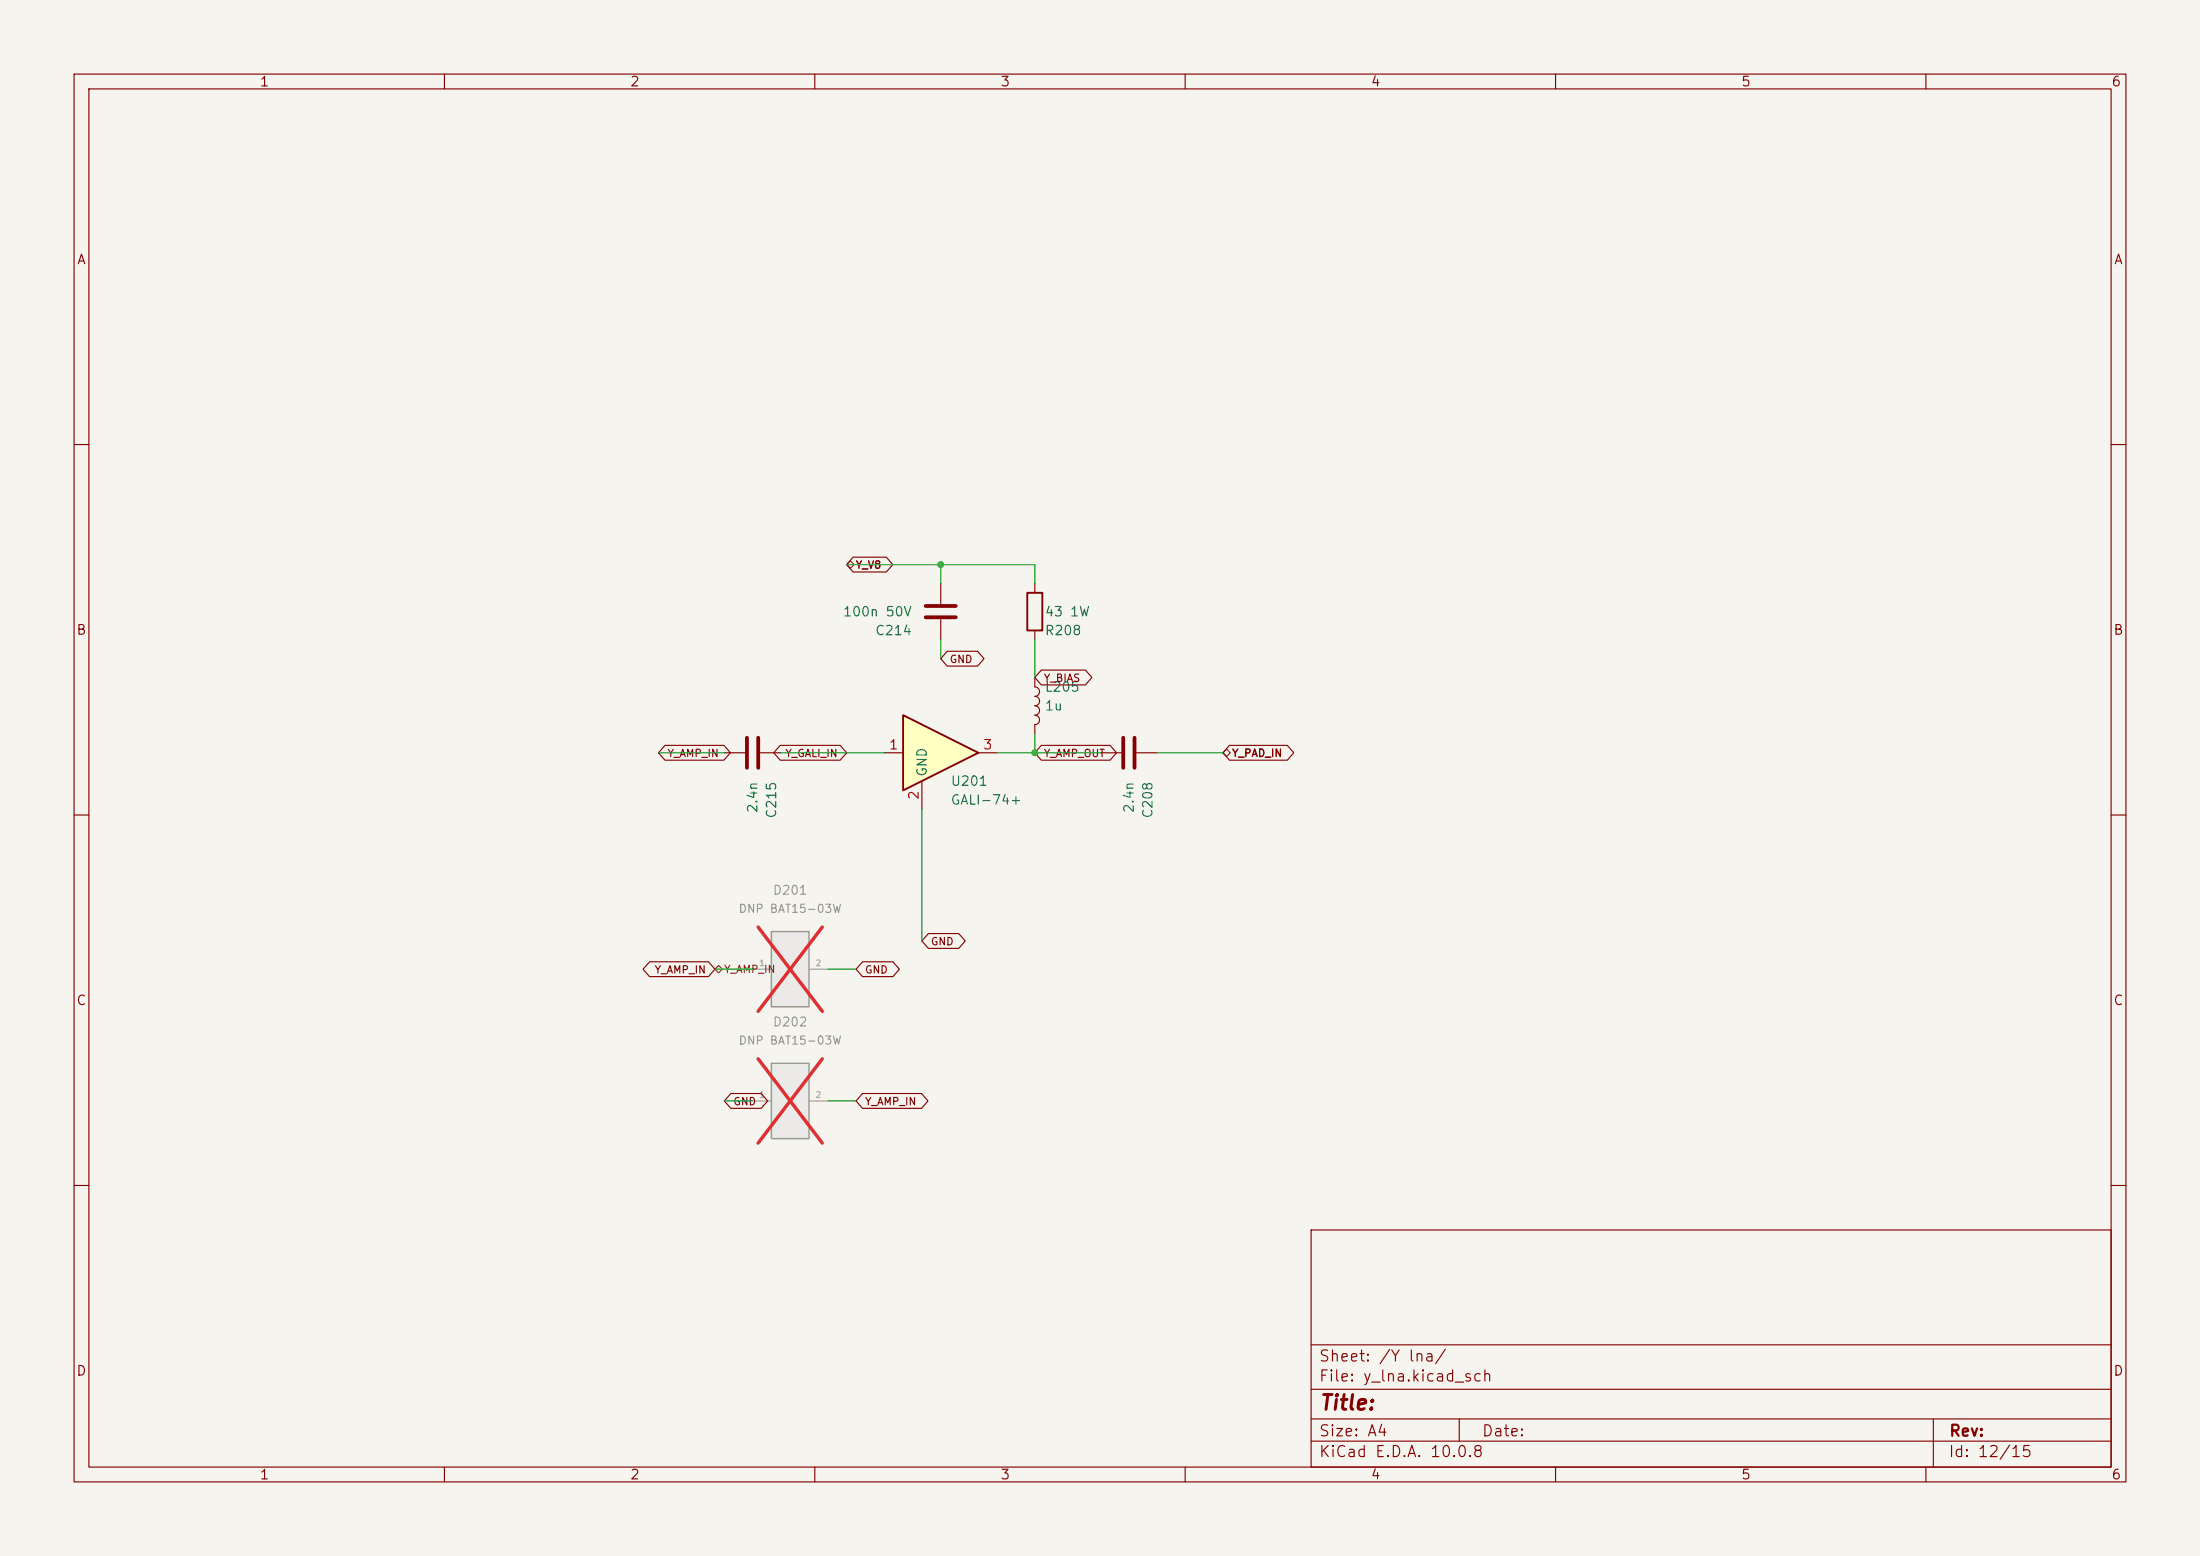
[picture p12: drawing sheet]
(kicad_sch
(version 20260306)
(generator "eeschema")
(paper "A4")
(lib_symbols (symbol "review:U201" (exclude_from_sim no) (in_bom yes) (on_board yes) (in_pos_files yes) (duplicate_pin_numbers_are_jumpers no) (property "Reference" "U" (at -1.27 7.62 0) (show_name no) (do_not_autoplace no) (effects (font (size 1.27 1.27)))) (property "Value" "GALI-74" (at 2.54 5.08 0) (show_name no) (do_not_autoplace no) (effects (font (size 1.27 1.27)))) (property "Footprint" "Package_TO_SOT_SMD:SOT-89-3" (at 1.27 10.16 0) (show_name no) (do_not_autoplace no) (hide yes) (effects (font (size 1.27 1.27)))) (property "Datasheet" "https://www.minicircuits.com/pdfs/GALI-74+.pdf" (at 0 0 0) (show_name no) (do_not_autoplace no) (hide yes) (effects (font (size 1.27 1.27)))) (property "Description" "DC-1000MHz +21.8dB Low Noise Amplifier, SOT-89" (at 0 0 0) (show_name no) (do_not_autoplace no) (hide yes) (effects (font (size 1.27 1.27)))) (property "ki_keywords" "RF amplifier" (at 0 0 0) (show_name no) (do_not_autoplace no) (hide yes) (effects (font (size 1.27 1.27)))) (property "ki_fp_filters" "SOT?89*" (at 0 0 0) (show_name no) (do_not_autoplace no) (hide yes) (effects (font (size 1.27 1.27)))) (symbol "U201_0_1" (polyline (pts (xy 5.08 0) (xy -5.08 5.08) (xy -5.08 -5.08) (xy 5.08 0)) (stroke (width 0.254) (type default)) (fill (type background)))) (symbol "U201_1_1" (pin input line (at -7.62 0 0) (length 2.54) (name "" (effects (font (size 1.27 1.27)))) (number "1" (effects (font (size 1.27 1.27))))) (pin power_in line (at -2.54 -7.62 90) (length 3.81) (name "GND" (effects (font (size 1.27 1.27)))) (number "2" (effects (font (size 1.27 1.27))))) (pin output line (at 7.62 0 180) (length 2.54) (name "" (effects (font (size 1.27 1.27)))) (number "3" (effects (font (size 1.27 1.27)))))) (embedded_fonts no)) (symbol "review:R208" (pin_numbers (hide yes)) (pin_names (offset 0)) (exclude_from_sim no) (in_bom yes) (on_board yes) (in_pos_files yes) (duplicate_pin_numbers_are_jumpers no) (property "Reference" "R" (at 2.032 0 90) (show_name no) (do_not_autoplace no) (effects (font (size 1.27 1.27)))) (property "Value" "R" (at 0 0 90) (show_name no) (do_not_autoplace no) (effects (font (size 1.27 1.27)))) (property "Footprint" "" (at -1.778 0 90) (show_name no) (do_not_autoplace no) (hide yes) (effects (font (size 1.27 1.27)))) (property "Datasheet" "" (at 0 0 0) (show_name no) (do_not_autoplace no) (hide yes) (effects (font (size 1.27 1.27)))) (property "Description" "Resistor" (at 0 0 0) (show_name no) (do_not_autoplace no) (hide yes) (effects (font (size 1.27 1.27)))) (property "ki_keywords" "R res resistor" (at 0 0 0) (show_name no) (do_not_autoplace no) (hide yes) (effects (font (size 1.27 1.27)))) (property "ki_fp_filters" "R_*" (at 0 0 0) (show_name no) (do_not_autoplace no) (hide yes) (effects (font (size 1.27 1.27)))) (symbol "R208_0_1" (rectangle (start -1.016 -2.54) (end 1.016 2.54) (stroke (width 0.254) (type default)) (fill (type none)))) (symbol "R208_1_1" (pin passive line (at 0 3.81 270) (length 1.27) (name "" (effects (font (size 1.27 1.27)))) (number "2" (effects (font (size 1.27 1.27))))) (pin passive line (at 0 -3.81 90) (length 1.27) (name "" (effects (font (size 1.27 1.27)))) (number "1" (effects (font (size 1.27 1.27)))))) (embedded_fonts no)) (symbol "review:L205" (pin_numbers (hide yes)) (pin_names (offset 1.016) (hide yes)) (exclude_from_sim no) (in_bom yes) (on_board yes) (in_pos_files yes) (duplicate_pin_numbers_are_jumpers no) (property "Reference" "L" (at -1.27 0 90) (show_name no) (do_not_autoplace no) (effects (font (size 1.27 1.27)))) (property "Value" "L" (at 1.905 0 90) (show_name no) (do_not_autoplace no) (effects (font (size 1.27 1.27)))) (property "Footprint" "" (at 0 0 0) (show_name no) (do_not_autoplace no) (hide yes) (effects (font (size 1.27 1.27)))) (property "Datasheet" "" (at 0 0 0) (show_name no) (do_not_autoplace no) (hide yes) (effects (font (size 1.27 1.27)))) (property "Description" "Inductor" (at 0 0 0) (show_name no) (do_not_autoplace no) (hide yes) (effects (font (size 1.27 1.27)))) (property "ki_keywords" "inductor choke coil reactor magnetic" (at 0 0 0) (show_name no) (do_not_autoplace no) (hide yes) (effects (font (size 1.27 1.27)))) (property "ki_fp_filters" "Choke_* *Coil* Inductor_* L_*" (at 0 0 0) (show_name no) (do_not_autoplace no) (hide yes) (effects (font (size 1.27 1.27)))) (symbol "L205_0_1" (arc (start 0 2.54) (mid 0.6323 1.905) (end 0 1.27) (stroke (width 0) (type default)) (fill (type none))) (arc (start 0 1.27) (mid 0.6323 0.635) (end 0 0) (stroke (width 0) (type default)) (fill (type none))) (arc (start 0 0) (mid 0.6323 -0.635) (end 0 -1.27) (stroke (width 0) (type default)) (fill (type none))) (arc (start 0 -1.27) (mid 0.6323 -1.905) (end 0 -2.54) (stroke (width 0) (type default)) (fill (type none)))) (symbol "L205_1_1" (pin passive line (at 0 3.81 270) (length 1.27) (name "1" (effects (font (size 1.27 1.27)))) (number "1" (effects (font (size 1.27 1.27))))) (pin passive line (at 0 -3.81 90) (length 1.27) (name "2" (effects (font (size 1.27 1.27)))) (number "2" (effects (font (size 1.27 1.27)))))) (embedded_fonts no)) (symbol "review:C208" (pin_numbers (hide yes)) (pin_names (offset 0.254)) (exclude_from_sim no) (in_bom yes) (on_board yes) (in_pos_files yes) (duplicate_pin_numbers_are_jumpers no) (property "Reference" "C" (at 0.635 2.54 0) (show_name no) (do_not_autoplace no) (effects (font (size 1.27 1.27)) (justify left))) (property "Value" "C" (at 0.635 -2.54 0) (show_name no) (do_not_autoplace no) (effects (font (size 1.27 1.27)) (justify left))) (property "Footprint" "" (at 0.9652 -3.81 0) (show_name no) (do_not_autoplace no) (hide yes) (effects (font (size 1.27 1.27)))) (property "Datasheet" "" (at 0 0 0) (show_name no) (do_not_autoplace no) (hide yes) (effects (font (size 1.27 1.27)))) (property "Description" "Unpolarized capacitor" (at 0 0 0) (show_name no) (do_not_autoplace no) (hide yes) (effects (font (size 1.27 1.27)))) (property "ki_keywords" "cap capacitor" (at 0 0 0) (show_name no) (do_not_autoplace no) (hide yes) (effects (font (size 1.27 1.27)))) (property "ki_fp_filters" "C_*" (at 0 0 0) (show_name no) (do_not_autoplace no) (hide yes) (effects (font (size 1.27 1.27)))) (symbol "C208_0_1" (polyline (pts (xy -2.032 0.762) (xy 2.032 0.762)) (stroke (width 0.508) (type default)) (fill (type none))) (polyline (pts (xy -2.032 -0.762) (xy 2.032 -0.762)) (stroke (width 0.508) (type default)) (fill (type none)))) (symbol "C208_1_1" (pin passive line (at 0 3.81 270) (length 2.794) (name "" (effects (font (size 1.27 1.27)))) (number "2" (effects (font (size 1.27 1.27))))) (pin passive line (at 0 -3.81 90) (length 2.794) (name "" (effects (font (size 1.27 1.27)))) (number "1" (effects (font (size 1.27 1.27)))))) (embedded_fonts no)) (symbol "review:D201" (pin_names (offset 0.5)) (exclude_from_sim no) (in_bom yes) (on_board yes) (in_pos_files yes) (duplicate_pin_numbers_are_jumpers no) (property "Reference" "D" (at 0 10.16 0) (show_name no) (do_not_autoplace no) (effects (font (size 1 1)))) (property "Value" "DNP BAT15-03W" (at 0 7.62 0) (show_name no) (do_not_autoplace no) (effects (font (size 1 1)))) (property "Footprint" "metantenna:SOD323" (at 0 0 0) (show_name no) (do_not_autoplace no) (hide yes) (effects (font (size 1 1)))) (property "Datasheet" "" (at 0 0 0) (show_name no) (do_not_autoplace no) (hide yes) (effects (font (size 1.27 1.27)))) (property "Description" "" (at 0 0 0) (show_name no) (do_not_autoplace no) (hide yes) (effects (font (size 1.27 1.27)))) (symbol "D201_0_1" (rectangle (start -2.54 -5.08) (end 2.54 5.08) (stroke (width 0.2) (type default)) (fill (type background)))) (symbol "D201_1_1" (pin passive line (at -5.08 0 0) (length 2.54) (name "" (effects (font (size 0.8 0.8)))) (number "1" (effects (font (size 0.8 0.8))))) (pin passive line (at 5.08 0 180) (length 2.54) (name "" (effects (font (size 0.8 0.8)))) (number "2" (effects (font (size 0.8 0.8)))))) (embedded_fonts no)) (symbol "review:C214" (pin_numbers (hide yes)) (pin_names (offset 0.254)) (exclude_from_sim no) (in_bom yes) (on_board yes) (in_pos_files yes) (duplicate_pin_numbers_are_jumpers no) (property "Reference" "C" (at 0.635 2.54 0) (show_name no) (do_not_autoplace no) (effects (font (size 1.27 1.27)) (justify left))) (property "Value" "C" (at 0.635 -2.54 0) (show_name no) (do_not_autoplace no) (effects (font (size 1.27 1.27)) (justify left))) (property "Footprint" "" (at 0.9652 -3.81 0) (show_name no) (do_not_autoplace no) (hide yes) (effects (font (size 1.27 1.27)))) (property "Datasheet" "" (at 0 0 0) (show_name no) (do_not_autoplace no) (hide yes) (effects (font (size 1.27 1.27)))) (property "Description" "Unpolarized capacitor" (at 0 0 0) (show_name no) (do_not_autoplace no) (hide yes) (effects (font (size 1.27 1.27)))) (property "ki_keywords" "cap capacitor" (at 0 0 0) (show_name no) (do_not_autoplace no) (hide yes) (effects (font (size 1.27 1.27)))) (property "ki_fp_filters" "C_*" (at 0 0 0) (show_name no) (do_not_autoplace no) (hide yes) (effects (font (size 1.27 1.27)))) (symbol "C214_0_1" (polyline (pts (xy -2.032 0.762) (xy 2.032 0.762)) (stroke (width 0.508) (type default)) (fill (type none))) (polyline (pts (xy -2.032 -0.762) (xy 2.032 -0.762)) (stroke (width 0.508) (type default)) (fill (type none)))) (symbol "C214_1_1" (pin passive line (at 0 3.81 270) (length 2.794) (name "" (effects (font (size 1.27 1.27)))) (number "2" (effects (font (size 1.27 1.27))))) (pin passive line (at 0 -3.81 90) (length 2.794) (name "" (effects (font (size 1.27 1.27)))) (number "1" (effects (font (size 1.27 1.27)))))) (embedded_fonts no)) (symbol "review:D202" (pin_names (offset 0.5)) (exclude_from_sim no) (in_bom yes) (on_board yes) (in_pos_files yes) (duplicate_pin_numbers_are_jumpers no) (property "Reference" "D" (at 0 10.16 0) (show_name no) (do_not_autoplace no) (effects (font (size 1 1)))) (property "Value" "DNP BAT15-03W" (at 0 7.62 0) (show_name no) (do_not_autoplace no) (effects (font (size 1 1)))) (property "Footprint" "metantenna:SOD323" (at 0 0 0) (show_name no) (do_not_autoplace no) (hide yes) (effects (font (size 1 1)))) (property "Datasheet" "" (at 0 0 0) (show_name no) (do_not_autoplace no) (hide yes) (effects (font (size 1.27 1.27)))) (property "Description" "" (at 0 0 0) (show_name no) (do_not_autoplace no) (hide yes) (effects (font (size 1.27 1.27)))) (symbol "D202_0_1" (rectangle (start -2.54 -5.08) (end 2.54 5.08) (stroke (width 0.2) (type default)) (fill (type background)))) (symbol "D202_1_1" (pin passive line (at -5.08 0 0) (length 2.54) (name "" (effects (font (size 0.8 0.8)))) (number "1" (effects (font (size 0.8 0.8))))) (pin passive line (at 5.08 0 180) (length 2.54) (name "" (effects (font (size 0.8 0.8)))) (number "2" (effects (font (size 0.8 0.8)))))) (embedded_fonts no)) (symbol "review:C215" (pin_numbers (hide yes)) (pin_names (offset 0.254)) (exclude_from_sim no) (in_bom yes) (on_board yes) (in_pos_files yes) (duplicate_pin_numbers_are_jumpers no) (property "Reference" "C" (at 0.635 2.54 0) (show_name no) (do_not_autoplace no) (effects (font (size 1.27 1.27)) (justify left))) (property "Value" "C" (at 0.635 -2.54 0) (show_name no) (do_not_autoplace no) (effects (font (size 1.27 1.27)) (justify left))) (property "Footprint" "" (at 0.9652 -3.81 0) (show_name no) (do_not_autoplace no) (hide yes) (effects (font (size 1.27 1.27)))) (property "Datasheet" "" (at 0 0 0) (show_name no) (do_not_autoplace no) (hide yes) (effects (font (size 1.27 1.27)))) (property "Description" "Unpolarized capacitor" (at 0 0 0) (show_name no) (do_not_autoplace no) (hide yes) (effects (font (size 1.27 1.27)))) (property "ki_keywords" "cap capacitor" (at 0 0 0) (show_name no) (do_not_autoplace no) (hide yes) (effects (font (size 1.27 1.27)))) (property "ki_fp_filters" "C_*" (at 0 0 0) (show_name no) (do_not_autoplace no) (hide yes) (effects (font (size 1.27 1.27)))) (symbol "C215_0_1" (polyline (pts (xy -2.032 0.762) (xy 2.032 0.762)) (stroke (width 0.508) (type default)) (fill (type none))) (polyline (pts (xy -2.032 -0.762) (xy 2.032 -0.762)) (stroke (width 0.508) (type default)) (fill (type none)))) (symbol "C215_1_1" (pin passive line (at 0 3.81 270) (length 2.794) (name "" (effects (font (size 1.27 1.27)))) (number "2" (effects (font (size 1.27 1.27))))) (pin passive line (at 0 -3.81 90) (length 2.794) (name "" (effects (font (size 1.27 1.27)))) (number "1" (effects (font (size 1.27 1.27)))))) (embedded_fonts no)))
(symbol (lib_id "review:U201") (at 127 101.6 0) (unit 1) (body_style 1) (exclude_from_sim no) (in_bom yes) (on_board yes) (in_pos_files yes) (dnp no) (property "Reference" "U201" (at 128.27 105.41 0) (show_name no) (do_not_autoplace no) (effects (font (size 1.27 1.27)) (justify left))) (property "Value" "GALI-74+" (at 128.27 107.95 0) (show_name no) (do_not_autoplace no) (effects (font (size 1.27 1.27)) (justify left))) (property "Footprint" "metantenna:SOT89" (at 128.27 91.44 0) (hide yes) (show_name no) (do_not_autoplace no) (effects (font (size 1.27 1.27)))) (property "Datasheet" "https://www.minicircuits.com/pdfs/GALI-74+.pdf" (at 127 101.6 0) (hide yes) (show_name no) (do_not_autoplace no) (effects (font (size 1.27 1.27)))) (property "Description" "DC-1000MHz +21.8dB Low Noise Amplifier, SOT-89" (at 127 101.6 0) (hide yes) (show_name no) (do_not_autoplace no) (effects (font (size 1.27 1.27)) (hide yes))) (property "MPN" "GALI-74+" (at 0 0 0) (effects (font (size 1 1)) (hide yes))))
(symbol (lib_id "review:R208") (at 139.7 82.55 0) (mirror x) (unit 1) (body_style 1) (exclude_from_sim no) (in_bom yes) (on_board yes) (in_pos_files yes) (dnp no) (property "Reference" "R208" (at 140.97 85.09 0) (show_name no) (do_not_autoplace no) (effects (font (size 1.27 1.27)) (justify left))) (property "Value" "43 1W" (at 140.97 82.55 0) (show_name no) (do_not_autoplace no) (effects (font (size 1.27 1.27)) (justify left))) (property "Footprint" "metantenna:2512" (at 137.922 82.55 90) (hide yes) (show_name no) (do_not_autoplace no) (effects (font (size 1.27 1.27)))) (property "Datasheet" "https://jlcpcb.com/partdetail/C620884" (at 139.7 82.55 0) (hide yes) (show_name no) (do_not_autoplace no) (effects (font (size 1.27 1.27)))) (property "Description" "JLC sourcing candidate; 25121WF430JT4E" (at 140.97 80.0099 0) (show_name no) (do_not_autoplace no) (effects (font (size 1.27 1.27)) (justify left) (hide yes))) (property "MPN" "25121WF430JT4E" (at 0 0 0) (effects (font (size 1 1)) (hide yes))))
(symbol (lib_id "review:L205") (at 139.7 95.25 0) (unit 1) (body_style 1) (exclude_from_sim no) (in_bom yes) (on_board yes) (in_pos_files yes) (dnp no) (property "Reference" "L205" (at 140.97 92.71 0) (show_name no) (do_not_autoplace no) (effects (font (size 1.27 1.27)) (justify left))) (property "Value" "1u" (at 140.97 95.25 0) (show_name no) (do_not_autoplace no) (effects (font (size 1.27 1.27)) (justify left))) (property "Footprint" "metantenna:APV2520" (at 139.7 95.25 0) (hide yes) (show_name no) (do_not_autoplace no) (effects (font (size 1.27 1.27)))) (property "Datasheet" "https://www.apvind.com/public/upload/20250320/4fc1cd2e99a682c5cde5d3172fbe53ae.pdf" (at 139.7 95.25 0) (hide yes) (show_name no) (do_not_autoplace no) (effects (font (size 1.27 1.27)))) (property "Description" "JLC sourcing candidate; AHW2520C-1R0JTF" (at 139.7 95.25 0) (show_name no) (do_not_autoplace no) (effects (font (size 1.27 1.27)) (hide yes))) (property "MPN" "AHW2520C-1R0JTF" (at 0 0 0) (effects (font (size 1 1)) (hide yes))))
(symbol (lib_id "review:C208") (at 152.4 101.6 270) (unit 1) (body_style 1) (exclude_from_sim no) (in_bom yes) (on_board yes) (in_pos_files yes) (dnp no) (property "Reference" "C208" (at 154.94 105.41 0) (show_name no) (do_not_autoplace no) (effects (font (size 1.27 1.27)) (justify left))) (property "Value" "2.4n" (at 152.4 105.41 0) (show_name no) (do_not_autoplace no) (effects (font (size 1.27 1.27)) (justify left))) (property "Footprint" "metantenna:0805" (at 148.59 102.5652 0) (hide yes) (show_name no) (do_not_autoplace no) (effects (font (size 1.27 1.27)))) (property "Datasheet" "https://jlcpcb.com/partdetail/C710933" (at 152.4 101.6 0) (hide yes) (show_name no) (do_not_autoplace no) (effects (font (size 1.27 1.27)))) (property "Description" "JLC sourcing candidate; GRM2165C1H242JA01D" (at 152.4 101.6 0) (show_name no) (do_not_autoplace no) (effects (font (size 1.27 1.27)) (hide yes))) (property "MPN" "GRM2165C1H242JA01D" (at 0 0 0) (effects (font (size 1 1)) (hide yes))))
(symbol (lib_id "review:D201") (at 106.68 130.81 0) (unit 1) (body_style 1) (exclude_from_sim no) (in_bom yes) (on_board yes) (in_pos_files yes) (dnp yes) (property "Reference" "D201" (at 106.68 120.142 0) (show_name no) (do_not_autoplace no) (effects (font (size 1.2 1.2)))) (property "Value" "DNP BAT15-03W" (at 106.68 122.642 0) (show_name no) (do_not_autoplace no) (effects (font (size 1.1 1.1)))) (property "Footprint" "metantenna:SOD323" (at 106.68 130.81 0) (hide yes) (show_name no) (do_not_autoplace no) (effects (font (size 1 1)))) (property "Datasheet" "" (at 106.68 130.81 0) (show_name no) (do_not_autoplace no) (effects (font (size 1.27 1.27)))) (property "Description" "" (at 106.68 130.81 0) (show_name no) (do_not_autoplace no) (effects (font (size 1.27 1.27)) (hide yes))) (property "MPN" "BAT15-03W" (at 0 0 0) (effects (font (size 1 1)) (hide yes))))
(symbol (lib_id "review:C214") (at 127 82.55 180) (unit 1) (body_style 1) (exclude_from_sim no) (in_bom yes) (on_board yes) (in_pos_files yes) (dnp no) (property "Reference" "C214" (at 123.19 85.09 0) (show_name no) (do_not_autoplace no) (effects (font (size 1.27 1.27)) (justify left))) (property "Value" "100n 50V" (at 123.19 82.55 0) (show_name no) (do_not_autoplace no) (effects (font (size 1.27 1.27)) (justify left))) (property "Footprint" "metantenna:0805" (at 126.0348 78.74 0) (hide yes) (show_name no) (do_not_autoplace no) (effects (font (size 1.27 1.27)))) (property "Datasheet" "" (at 127 82.55 0) (hide yes) (show_name no) (do_not_autoplace no) (effects (font (size 1.27 1.27)))) (property "Description" "50V" (at 123.19 80.0099 0) (show_name no) (do_not_autoplace no) (effects (font (size 1.27 1.27)) (justify left) (hide yes))) (property "MPN" "GRM21BR71H104KA01L" (at 0 0 0) (effects (font (size 1 1)) (hide yes))))
(symbol (lib_id "review:D202") (at 106.68 148.59 0) (unit 1) (body_style 1) (exclude_from_sim no) (in_bom yes) (on_board yes) (in_pos_files yes) (dnp yes) (property "Reference" "D202" (at 106.68 137.922 0) (show_name no) (do_not_autoplace no) (effects (font (size 1.2 1.2)))) (property "Value" "DNP BAT15-03W" (at 106.68 140.422 0) (show_name no) (do_not_autoplace no) (effects (font (size 1.1 1.1)))) (property "Footprint" "metantenna:SOD323" (at 106.68 148.59 0) (hide yes) (show_name no) (do_not_autoplace no) (effects (font (size 1 1)))) (property "Datasheet" "" (at 106.68 148.59 0) (show_name no) (do_not_autoplace no) (effects (font (size 1.27 1.27)))) (property "Description" "" (at 106.68 148.59 0) (show_name no) (do_not_autoplace no) (effects (font (size 1.27 1.27)) (hide yes))) (property "MPN" "BAT15-03W" (at 0 0 0) (effects (font (size 1 1)) (hide yes))))
(symbol (lib_id "review:C215") (at 101.6 101.6 270) (unit 1) (body_style 1) (exclude_from_sim no) (in_bom yes) (on_board yes) (in_pos_files yes) (dnp no) (property "Reference" "C215" (at 104.14 105.41 0) (show_name no) (do_not_autoplace no) (effects (font (size 1.27 1.27)) (justify left))) (property "Value" "2.4n" (at 101.6 105.41 0) (show_name no) (do_not_autoplace no) (effects (font (size 1.27 1.27)) (justify left))) (property "Footprint" "metantenna:0805" (at 97.79 102.5652 0) (hide yes) (show_name no) (do_not_autoplace no) (effects (font (size 1.27 1.27)))) (property "Datasheet" "https://jlcpcb.com/partdetail/C710933" (at 101.6 101.6 0) (hide yes) (show_name no) (do_not_autoplace no) (effects (font (size 1.27 1.27)))) (property "Description" "JLC sourcing candidate; GRM2165C1H242JA01D" (at 101.6 101.6 0) (show_name no) (do_not_autoplace no) (effects (font (size 1.27 1.27)) (hide yes))) (property "MPN" "GRM2165C1H242JA01D" (at 0 0 0) (effects (font (size 1 1)) (hide yes))))
(wire (pts (xy 134.62 101.6) (xy 139.7 101.6)) (stroke (width 0) (type default)))
(wire (pts (xy 101.6 148.59) (xy 97.79 148.59)) (stroke (width 0) (type default)))
(wire (pts (xy 127 76.2) (xy 139.7 76.2)) (stroke (width 0) (type default)))
(wire (pts (xy 156.21 101.6) (xy 165.1 101.6)) (stroke (width 0) (type default)))
(wire (pts (xy 88.9 101.6) (xy 97.79 101.6)) (stroke (width 0) (type default)))
(wire (pts (xy 127 86.36) (xy 127 88.9)) (stroke (width 0) (type default)))
(wire (pts (xy 139.7 101.6) (xy 148.59 101.6)) (stroke (width 0) (type default)))
(wire (pts (xy 139.7 86.36) (xy 139.7 91.44)) (stroke (width 0) (type default)))
(wire (pts (xy 139.7 76.2) (xy 139.7 78.74)) (stroke (width 0) (type default)))
(wire (pts (xy 139.7 99.06) (xy 139.7 101.6)) (stroke (width 0) (type default)))
(wire (pts (xy 105.41 101.6) (xy 119.38 101.6)) (stroke (width 0) (type default)))
(wire (pts (xy 124.46 109.22) (xy 124.46 127)) (stroke (width 0) (type default)))
(wire (pts (xy 114.3 76.2) (xy 127 76.2)) (stroke (width 0) (type default)))
(wire (pts (xy 111.76 130.81) (xy 115.57 130.81)) (stroke (width 0) (type default)))
(wire (pts (xy 111.76 148.59) (xy 115.57 148.59)) (stroke (width 0) (type default)))
(wire (pts (xy 127 76.2) (xy 127 78.74)) (stroke (width 0) (type default)))
(junction (at 127 76.2) (diameter 0) (color 0 0 0 0))
(junction (at 139.7 101.6) (diameter 0) (color 0 0 0 0))
(global_label "Y_GALI_IN" (shape bidirectional) (at 114.3 101.6 0) (effects (font (size 1 1)) (justify right)))
(global_label "GND" (shape bidirectional) (at 124.46 127.0 0) (effects (font (size 1 1)) (justify left)))
(global_label "Y_AMP_OUT" (shape bidirectional) (at 139.7 101.6 0) (effects (font (size 1 1)) (justify left)))
(global_label "Y_BIAS" (shape bidirectional) (at 139.7 91.44 0) (effects (font (size 1 1)) (justify left)))
(global_label "Y_V8" (shape bidirectional) (at 114.3 76.2 0) (effects (font (size 1 1)) (justify left)))
(global_label "Y_PAD_IN" (shape bidirectional) (at 165.1 101.6 0) (effects (font (size 1 1)) (justify left)))
(wire (pts (xy 101.6 130.81) (xy 96.52 130.81)) (stroke (width 0) (type default)))
(global_label "Y_AMP_IN" (shape bidirectional) (at 96.52 130.81 0) (effects (font (size 1 1)) (justify right)))
(global_label "GND" (shape bidirectional) (at 115.57 130.81 0) (effects (font (size 1 1)) (justify left)))
(global_label "GND" (shape bidirectional) (at 127.0 88.9 0) (effects (font (size 1 1)) (justify left)))
(global_label "GND" (shape bidirectional) (at 97.79 148.59 0) (effects (font (size 1 1)) (justify left)))
(global_label "Y_AMP_IN" (shape bidirectional) (at 115.57 148.59 0) (effects (font (size 1 1)) (justify left)))
(global_label "Y_AMP_IN" (shape bidirectional) (at 88.9 101.6 0) (effects (font (size 1 1)) (justify left)))
(hierarchical_label "Y_AMP_IN" (shape bidirectional) (at 96.52 130.81 0) (effects (font (size 1 1)) (justify left)))
(hierarchical_label "Y_PAD_IN" (shape bidirectional) (at 165.1 101.6 0) (effects (font (size 1 1)) (justify left)))
(hierarchical_label "Y_V8" (shape bidirectional) (at 114.3 76.2 0) (effects (font (size 1 1)) (justify left))))
